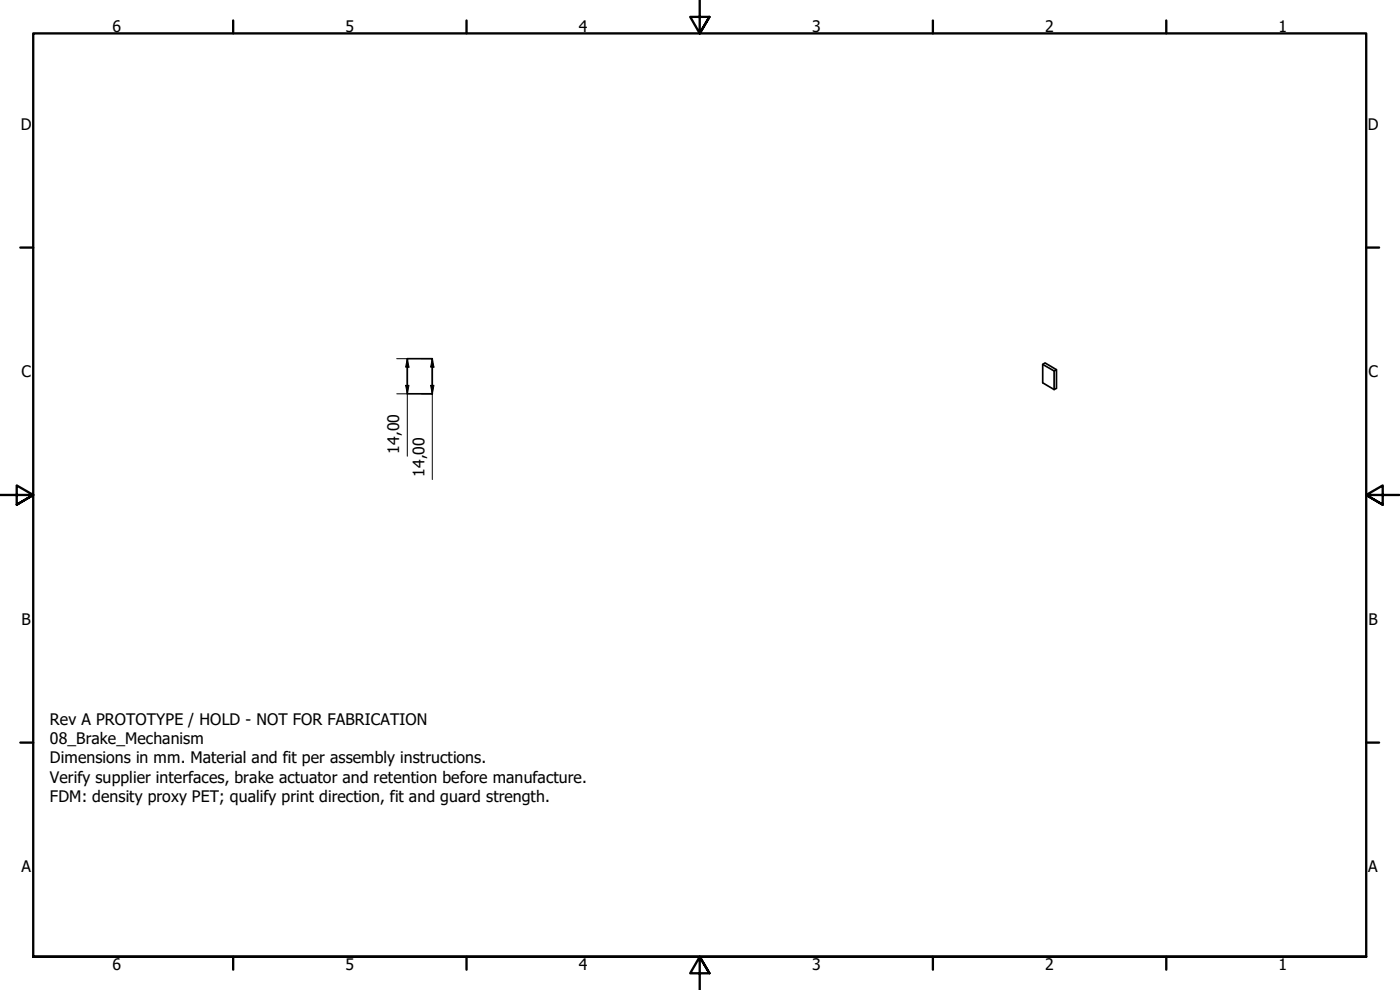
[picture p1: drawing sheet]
<svg xmlns="http://www.w3.org/2000/svg" width="420mm" height="297mm" viewBox="0 0 420 297" stroke-linecap="round" stroke-linejoin="round" font-family="sans-serif">
<!-- layer: Visible (ISO) -->
<path d="M122.2 107.6h7.5v10.6h-7.5zM312.9 109.3l3.5 2 .7-.4v5.6l-.7 .4v-5.6M317.1 110.9l-3.5-2-.7 .4v5.6l3.5 2" fill="none" stroke="#000" stroke-width=".51"/>
<!-- layer: Border (ISO) -->
<g fill="none" stroke="#000" stroke-width=".7">
<path d="M70 6.1v3.9M140 6.1v3.9M210 0v10l-2.9-4.9h5.8l-2.9 4.9 2.9-4.9M280 6.1v3.9M350 6.1v3.9M6.1 74.3h3.9M410 74.3h3.9M0 148.5h10l-5-2.8v5.7l5-2.9-5 2.9M420 148.5h-10l5-2.8v5.7l-5-2.9 5 2.9M6.1 222.8h3.9M410 222.8h3.9M10 287.1v-277.1h400v277.1h-400h400"/>
<path d="M70 287.1v3.8M140 287.1v3.8M212.9 292l-2.9-4.9 2.9 4.9h-5.8l2.9-4.9v9.9M280 287.1v3.8M350 287.1v3.8"/>
</g>
<!-- layer: Dimension (ISO) -->
<path d="M119.1 118.2h3.1v18.7M119.1 107.6h3.1v10.6M121.7 115.6h1l-.5 2.6zM122.2 107.6l.5 2.6h-1zM126.6 107.6h3.1v36.3M126.6 118.2h3.1M129.2 115.6h1l-.5 2.6zM129.7 107.6l.5 2.6h-1z" fill="none" stroke="#000" stroke-width=".3"/>
<path d="M121.7 115.6h1l-.5 2.6zM122.2 107.6l.5 2.6h-1zM129.2 115.6h1l-.5 2.6zM129.7 107.6l.5 2.6h-1z" fill="#000"/>
<g font-size="4.8">
<text x="33.7" y="9.6">6</text>
<text x="103.7" y="9.6">5</text>
<text x="173.7" y="9.6">4</text>
<text x="243.7" y="9.6">3</text>
<text x="313.7" y="9.6">2</text>
<text x="383.7" y="9.6">1</text>
<text x="6.2" y="38.9">D</text>
<text x="410.5" y="38.9">D</text>
<text x="6.4" y="113.1">C</text>
<text x="410.7" y="113.1">C</text>
<text x="119.8" y="136.1" transform="rotate(-90 119.8 136.1)">14,00</text>
<text x="127.4" y="143.1" transform="rotate(-90 127.4 143.1)">14,00</text>
<text x="6.4" y="187.4">B</text>
<text x="410.7" y="187.4">B</text>
<text x="15" y="217.5">Rev A PROTOTYPE / HOLD - NOT FOR FABRICATION</text>
<text x="15" y="223.3">08_Brake_Mechanism</text>
<text x="15" y="229">Dimensions in mm. Material and fit per assembly instructions.</text>
<text x="15" y="234.8">Verify supplier interfaces, brake actuator and retention before manufacture.</text>
<text x="15" y="240.6">FDM: density proxy PET; qualify print direction, fit and guard strength.</text>
<text x="6.4" y="261.7">A</text>
<text x="410.7" y="261.7">A</text>
<text x="33.7" y="290.9">6</text>
<text x="103.7" y="290.9">5</text>
<text x="173.7" y="290.9">4</text>
<text x="243.7" y="290.9">3</text>
<text x="313.7" y="290.9">2</text>
<text x="383.7" y="290.9">1</text>
</g>
</svg>
